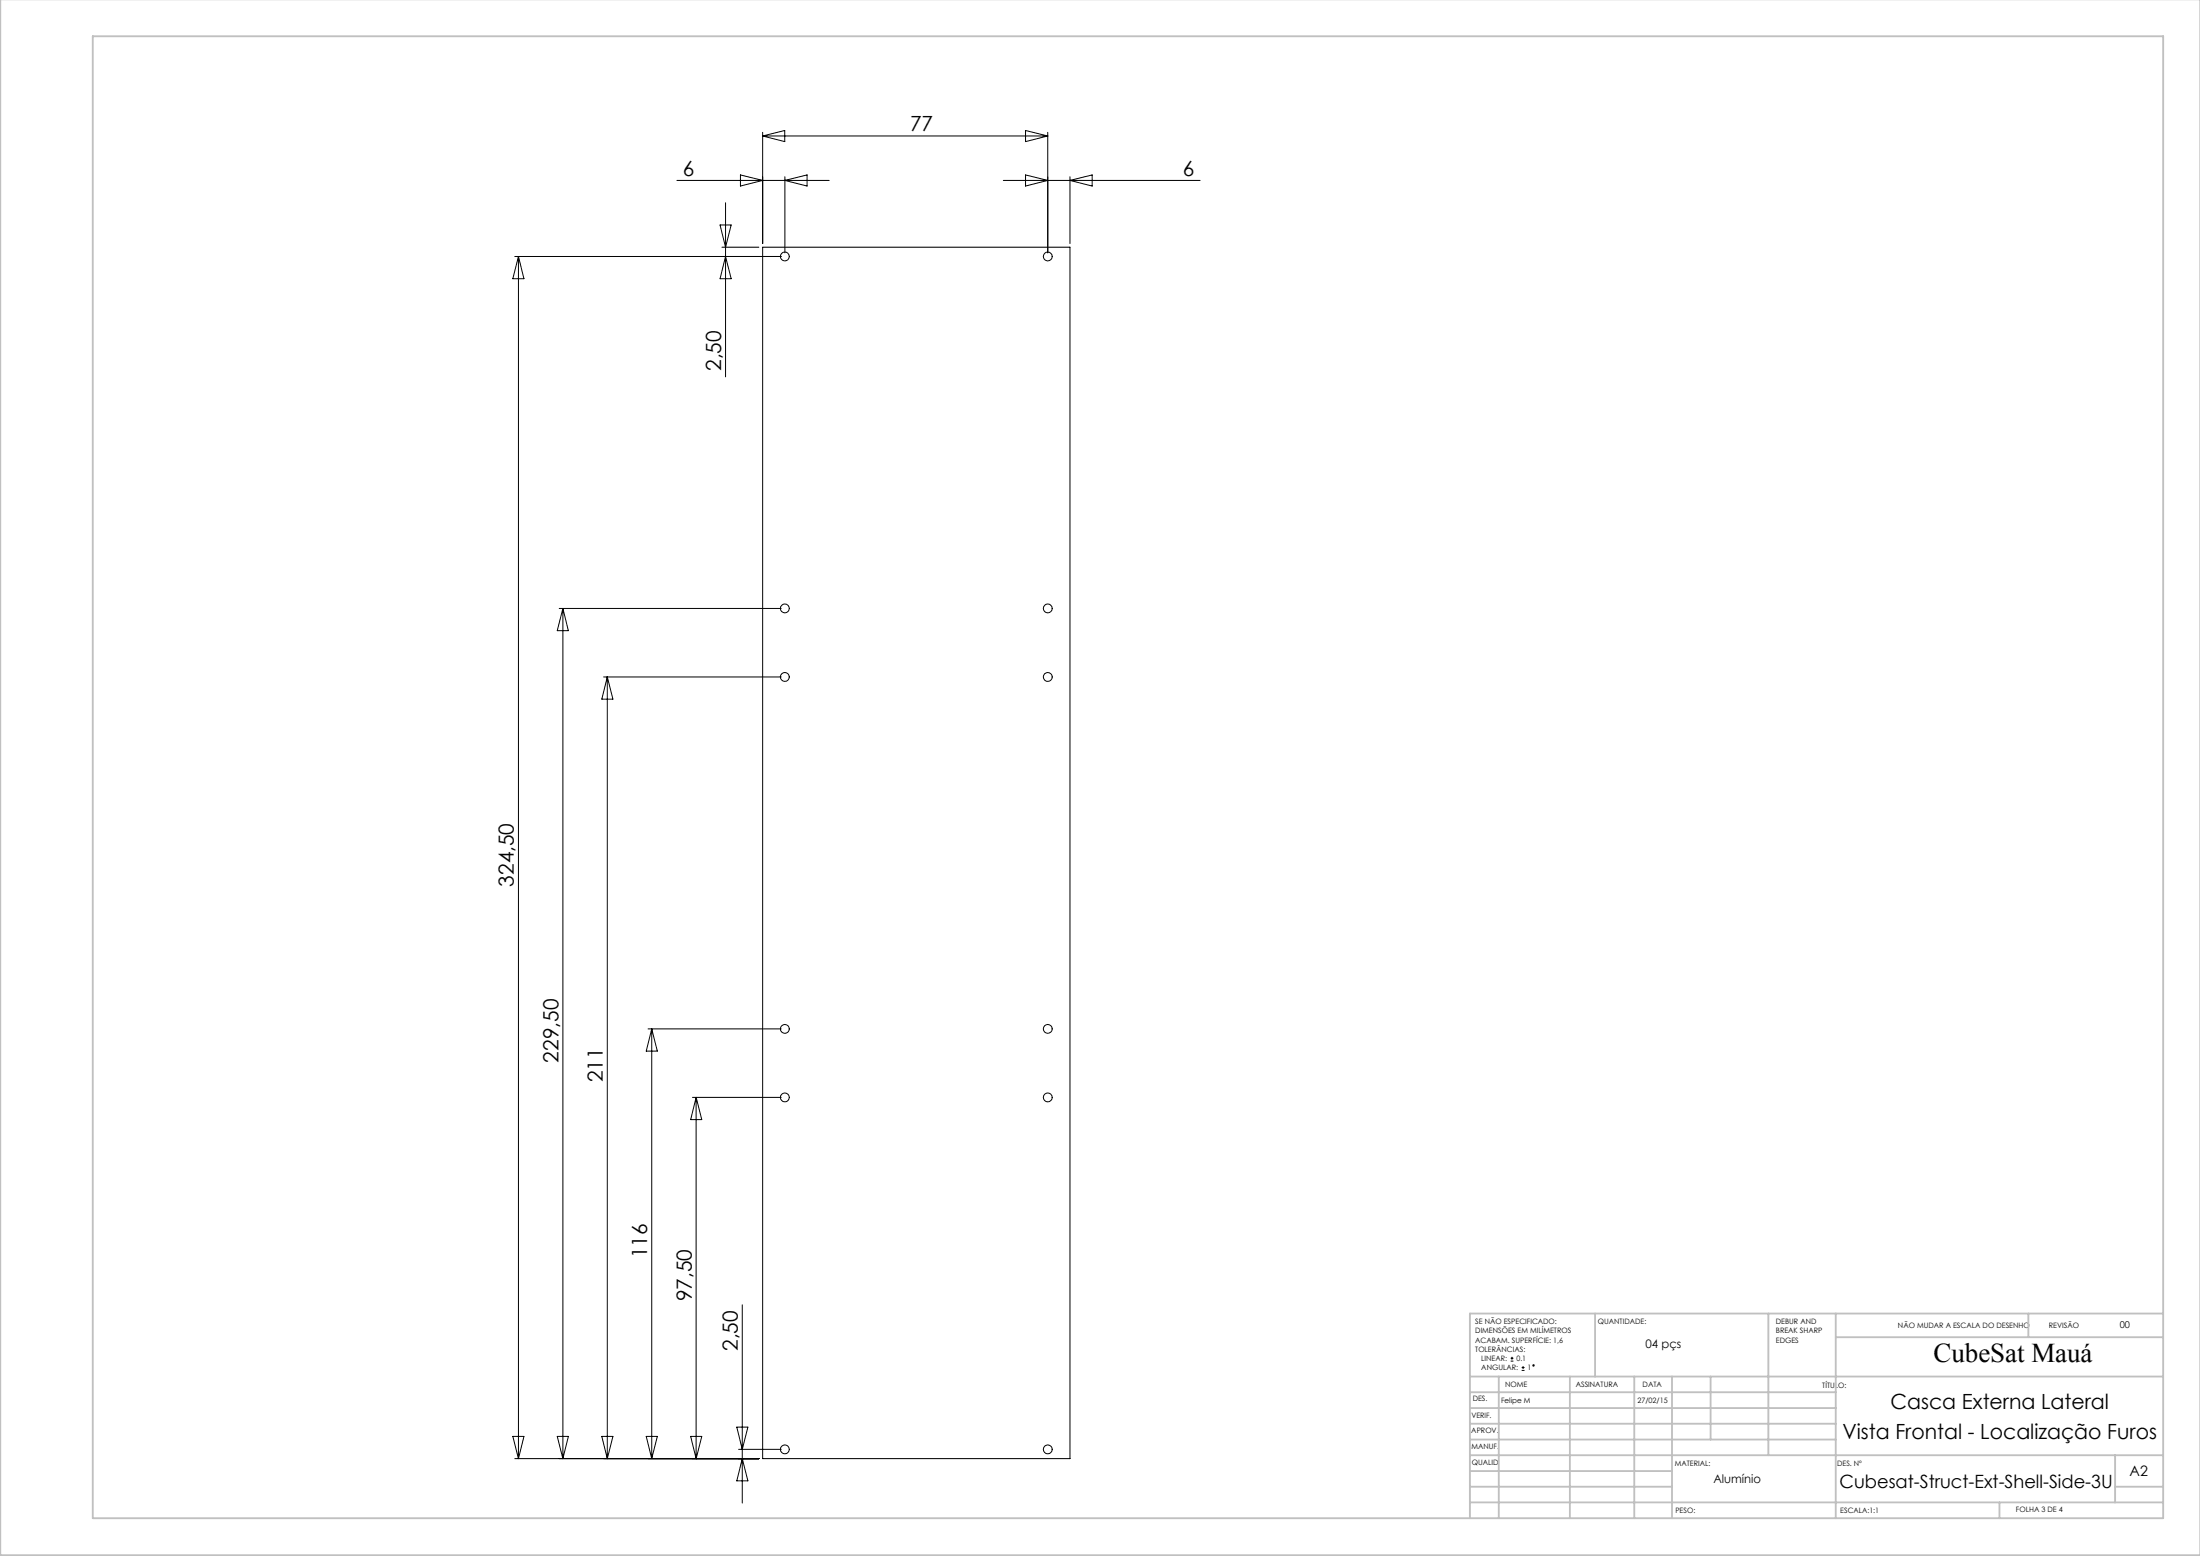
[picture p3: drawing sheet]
<svg xmlns="http://www.w3.org/2000/svg" width="594mm" height="420mm" viewBox="0 0 594 420" stroke-linecap="round" stroke-linejoin="round" font-family="sans-serif">
<g fill="none" stroke="#000" stroke-width=".27">
<path d="M205.9 36.7l6-1.5v3zM205.9 35.7v30M205.9 36.7h77M276.9 35.2l6 1.5-6 1.5zM282.9 35.7v32.5M182.8 48.7h41.1M195.9 54.7v47M199.9 47.2l6 1.5-6 1.5zM211.9 47.7v20.5M211.9 48.7l6-1.5v3zM270.9 48.7h53.1M276.9 47.2l6 1.5-6 1.5z"/>
<path d="M288.9 47.7v18M288.9 48.7l6-1.5v3zM139 69.2h71.9M140 69.2l1.5 6h-3zM140 69.2v324.5M194.4 60.7h3l-1.5 6zM194.9 66.7h10M195.9 69.2l1.5 6h-3zM205.9 66.7h83v327h-83zM151 164.2h59.9M152 164.2v229.5M152 164.2l1.5 6h-3z"/>
<path d="M163 182.7h47.9M164 182.7v211M164 182.7l1.5 6h-3zM175 277.7h35.9M176 277.7v116M176 277.7l1.5 6h-3zM187 296.2h23.9M188 296.2v97.5M188 296.2l1.5 6h-3zM200.4 352.2v53.5M407.9 367.4h.7M407.9 366.6h.7"/>
<path d="M408.2 366.2v.8M410.8 369.9h.8M410.8 369.1h.8M411.2 368.7v.8M138.5 387.7h3l-1.5 6zM139 393.7h65.9M150.5 387.7h3l-1.5 6zM162.5 387.7h3l-1.5 6zM174.5 387.7h3l-1.5 6zM186.5 387.7h3l-1.5 6zM198.9 385.2h3l-1.5 6zM199.4 391.2h11.5"/>
<path d="M200.4 393.7l1.5 6h-3z"/>
<circle cx="211.9" cy="69.2" r="1.2"/>
<circle cx="282.9" cy="69.2" r="1.2"/>
<circle cx="211.9" cy="164.2" r="1.2"/>
<circle cx="282.9" cy="164.2" r="1.2"/>
<circle cx="211.9" cy="182.7" r="1.19"/>
<circle cx="282.9" cy="182.7" r="1.19"/>
<circle cx="211.9" cy="277.7" r="1.19"/>
<circle cx="282.9" cy="277.7" r="1.19"/>
<circle cx="211.9" cy="296.2" r="1.19"/>
<circle cx="282.9" cy="296.2" r="1.19"/>
<circle cx="414" cy="368.6" r=".19"/>
<circle cx="211.9" cy="391.2" r="1.19"/>
<circle cx="282.9" cy="391.2" r="1.19"/>
</g>
<g fill="none" stroke="#c0c0c0" stroke-width=".5">
<path d="M.1 -.1v419.9h594M25 9.8h559.1v400h-559.1zM430.7 354.6v17M477.4 354.6v38.2M495.7 354.6v55.2M547.7 354.6v6.3M584.1 354.6h-187.2v55.2M396.9 371.6h187.2M396.9 375.8h98.8M404.7 371.6v38.2M423.9 371.6v38.2M441.3 371.6v38.2"/>
<path d="M451.4 371.6v38.2M461.9 371.6v17M495.7 360.9h88.4M396.9 388.6h98.8M396.9 384.3h98.8M396.9 380.1h98.8M396.9 397.1h54.5M396.9 392.8h187.2M571.1 392.8v12.7M396.9 405.5h187.2M396.9 401.3h54.5M539.9 405.5v4.3"/>
<path d="M571.1 401.3h13"/>
</g>
<text font-size="7.3" x="522.1" y="367.5">CubeSat Mauá</text>
<g font-size="5.6">
<text x="245.7" y="35.5">77</text>
<text x="184.4" y="47.5">6</text>
<text x="319.4" y="47.5">6</text>
<text x="194.7" y="100.2" transform="rotate(-90 194.7 100.2)">2,50</text>
<text x="138.8" y="239.3" transform="rotate(-90 138.8 239.3)">324,50</text>
<text x="150.8" y="286.8" transform="rotate(-90 150.8 286.8)">229,50</text>
<text x="162.8" y="292.2" transform="rotate(-90 162.8 292.2)">211</text>
<text x="174.8" y="339.7" transform="rotate(-90 174.8 339.7)">116</text>
<text x="186.8" y="351.3" transform="rotate(-90 186.8 351.3)">97,50</text>
<text x="199.2" y="364.7" transform="rotate(-90 199.2 364.7)">2,50</text>
<text x="510.4" y="380.2">Casca Externa Lateral</text>
<text x="497.5" y="388.4">Vista Frontal - Localização Furos</text>
</g>
<text font-size="4.9" x="496.7" y="401.7">Cubesat-Struct-Ext-Shell-Side-3U</text>
<text font-size="3.9" x="575" y="398.4">A2</text>
<g font-size="3.2">
<text x="444.3" y="363.9">04 pçs</text>
<text x="462.6" y="400.4">Alumínio</text>
</g>
<text font-size="2.5" x="572.3" y="358.5">00</text>
<g font-size="2">
<text x="398.3" y="357.4">SE NÃO ESPECIFICADO:</text>
<text x="398.3" y="359.9">DIMENSÕES EM MILÍMETROS</text>
<text x="431.4" y="357.4">QUANTIDADE:</text>
<text x="479.5" y="357.4">DEBUR AND</text>
<text x="479.5" y="359.9">BREAK SHARP</text>
<text x="512.4" y="358.4">NÃO MUDAR A ESCALA DO DESENHO</text>
<text x="553.2" y="358.6">REVISÃO</text>
<text x="398.3" y="362.4">ACABAM. SUPERFÍCIE: 1,6</text>
<text x="398.3" y="364.9">TOLERÂNCIAS:</text>
<text x="479.5" y="362.4">EDGES</text>
<text x="399.9" y="367.4">LINEAR:</text>
<text x="400" y="369.9">ANGULAR:</text>
<text x="409.4" y="367.4">0.1</text>
<text x="412.4" y="369.9">1</text>
<text x="406.4" y="374.5">NOME</text>
<text x="425.4" y="374.4">ASSINATURA</text>
<text x="443.5" y="374.4">DATA</text>
<text x="492" y="374.7">TÍTULO:</text>
<text x="397.3" y="382.6">VERIF.</text>
<text x="397.6" y="378.3">DES.</text>
<text x="405.3" y="378.6">Felipe M</text>
<text x="442.1" y="378.7">27/02/15</text>
<text x="397.3" y="386.7">APROV.</text>
<text x="397.3" y="391.1">MANUF.</text>
<text x="397.4" y="395.5">QUALID</text>
<text x="452.2" y="395.7">MATERIAL:</text>
<text x="496" y="395.7">DES. Nº</text>
<text x="452.3" y="408.4">PESO:</text>
<text x="496.9" y="408.4">ESCALA:1:1</text>
<text x="544.3" y="408">FOLHA 3 DE 4</text>
</g>
</svg>
